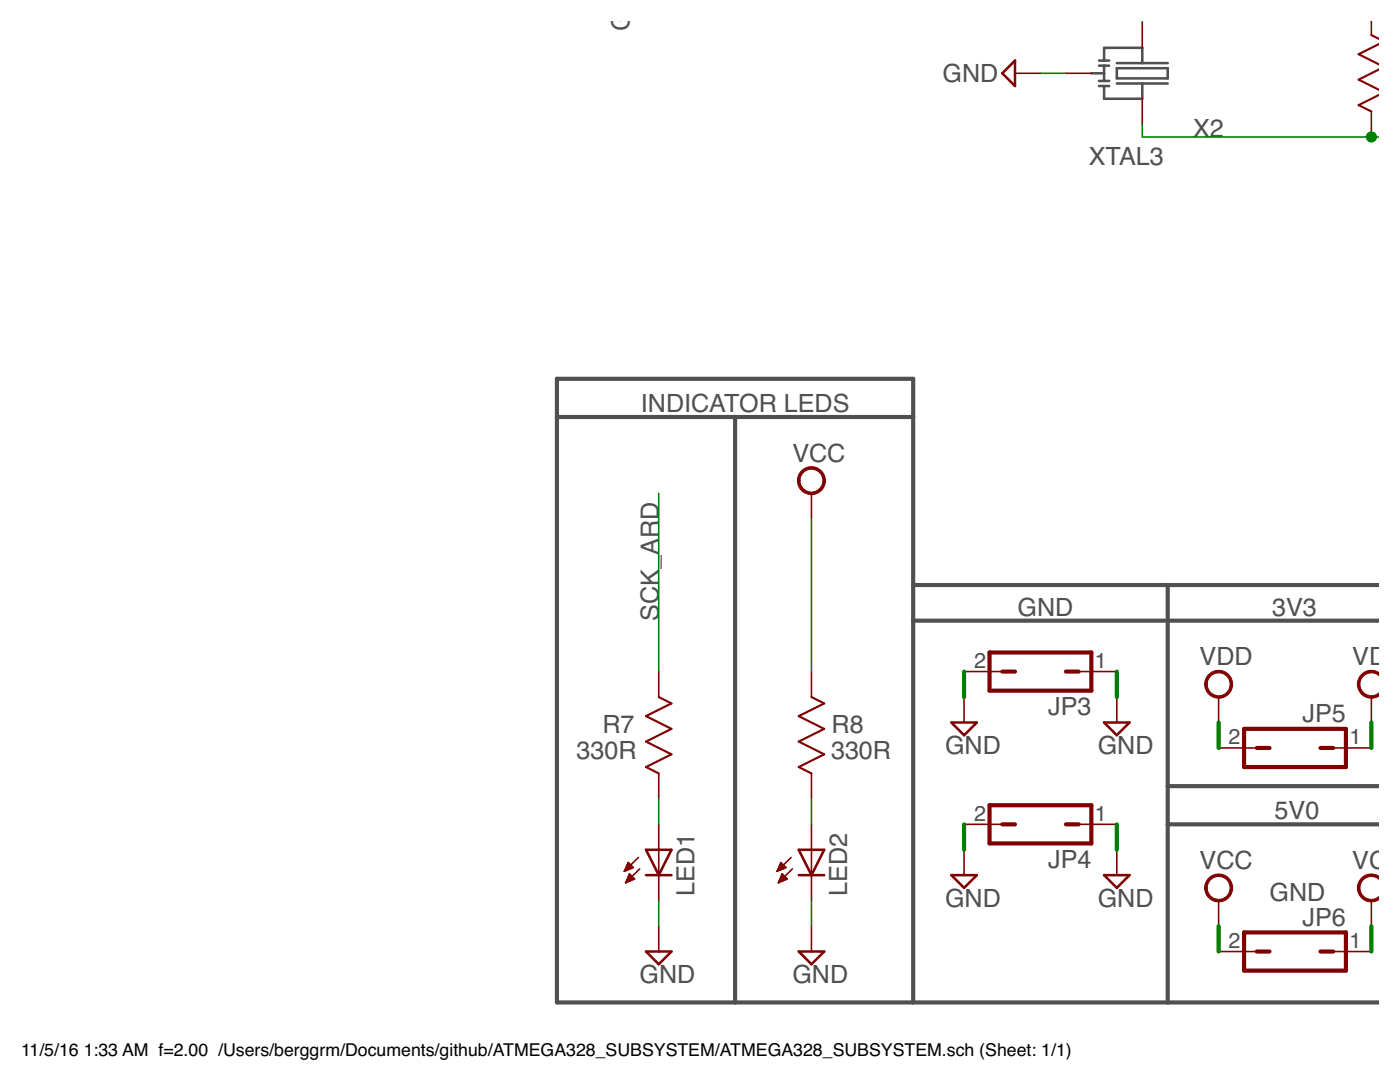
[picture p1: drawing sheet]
<svg xmlns="http://www.w3.org/2000/svg" width="279mm" height="216mm" viewBox="0 0 279 216" stroke-linecap="round" stroke-linejoin="round" font-family="sans-serif">
<path d="M111.1 83.2h71.1M146.7 83.2v116.8M182.2 116.7h93.1M233 116.7v83.3M182.2 123.8h93.1M233 156.9h42.3M233 164.5h42.3M182.2 200v-124.4h-71.1v124.4h164.2" fill="none" stroke="#505050" stroke-width=".83"/>
<path d="M217.8 14.6h2.5M219.3 12.1h2.1M219.3 13.1h2.1M219.3 16.2h2.1M219.3 17.2h2.1M220.3 12.1v-2.6h7.7v3.1M220.3 13.1v3.1M222.9 12.6h10.1M222.9 13.6h10.1v2h-10.1zM222.9 16.7h10.1M228 16.7v3h-7.7v-2.5" fill="none" stroke="#505050" stroke-width=".51"/>
<g fill="none" stroke="#800000" stroke-width=".32">
<path d="M202.6 14.6h5M212.7 14.6h5.1M228 4.5v5M228 19.7v5.1M273.7 4.1v2.9M273.7 22.2v5.1M161.9 98.4v5.1M131.5 134v5.1M161.9 134v5.1M192.4 134h7.6M192.4 139.1v5.1M215.3 134h7.6"/>
<path d="M222.9 139.1v5.1M243.2 139.1v5.1M273.7 139.1v5.1M131.5 154.3v5.1M161.9 154.3v5.1M243.2 149.2h7.6M266.1 149.2h7.6M124.6 173.8h.1M124.7 173.6h.6M124.8 173.3h1.1M124.9 176h.3M125 173h1.3"/>
<path d="M125 175.8h.8M125.1 172.8h.9M125.1 175.5h1.3M125.2 172.5h.6M125.3 175.2h1.1M125.3 172.2h.2M125.4 172.1l1 1-1.8 .8zM125.4 174.9h.8M125.5 174.7h.4M125.6 174.4h.1M125.6 174.4l-.7 1.7M125.6 174.4l1 1-1.7 .7"/>
<path d="M127.4 171.1l-2.8 2.8M127.7 173.4l-2.8 2.7M131.5 164.5v15.2M155.1 173.8h.1M155.2 173.6h.6M155.3 173.3h1.1M155.4 176h.2M155.4 173h1.4M155.5 175.8h.8M155.6 172.8h.9M155.6 175.5h1.3M155.7 172.5h.5"/>
<path d="M155.7 175.2h1.2M155.8 172.2h.2M155.9 174.9h.8M155.9 172.1l1 1-1.8 .8zM156 174.7h.4M156.1 174.4h.1M156.1 174.4l-.8 1.7M156.1 174.4l1 1-1.8 .7M157.9 171.1l-2.8 2.8M158.1 173.4l-2.8 2.7M161.9 164.5v15.2M192.4 164.5h7.6"/>
<path d="M192.4 169.6v5M215.3 164.5h7.6M222.9 169.6v5M243.2 179.7v5.1M273.7 179.7v5.1M131.5 184.8v5.1M161.9 184.8v5.1M243.2 189.9h7.6M266.1 189.9h7.6"/>
</g>
<path d="M273.7 7l1.6 .8M275.3 8.8l-4.2 2 4.2 2.1M275.3 13.8l-4.2 2.1 4.2 2.1M275.3 18.9l-4.2 2.1 2.6 1.2M131.5 139.1l2.5 1.3-5.1 2.5 5.1 2.5-5.1 2.6 5.1 2.5-5.1 2.6 2.6 1.2M161.9 139.1l2.6 1.3-5.1 2.5 5.1 2.5-5.1 2.6 5.1 2.5-5.1 2.6 2.5 1.2" fill="none" stroke="#800000" stroke-width=".42"/>
<path d="M197.5 130.2h20.3v7.6h-20.3zM200 134h2.6M212.7 134h2.6M248.3 145.4h20.3v7.7h-20.3zM250.8 149.2h2.6M263.5 149.2h2.6M197.5 160.7h20.3v7.6h-20.3zM200 164.5h2.6M212.7 164.5h2.6M248.3 186.1h20.3v7.6h-20.3zM250.8 189.9h2.6M263.5 189.9h2.6" fill="none" stroke="#800000" stroke-width=".83"/>
<path d="M202.6 12.1v5.1l-2.6-2.6zM189.9 144.2h5l-2.5 2.5zM220.3 144.2h5.1l-2.5 2.5zM128.9 174.6h5.1M128.9 169.6h5.1l-2.5 5zM159.4 174.6h5.1M159.4 169.6h5.1l-2.6 5zM189.9 174.6h5l-2.5 2.6zM220.3 174.6h5.1l-2.5 2.6zM128.9 189.9h5.1l-2.5 2.5zM159.4 189.9h5.1l-2.6 2.5z" fill="none" stroke="#800000" stroke-width=".51"/>
<g fill="#800000" stroke="#800000" stroke-width=".2">
<path d="M241.1 134.7a2.79 2.79 0 0 1 4.5 .4 2.79 2.79 0 0 1-1.6 4.1 2.79 2.79 0 0 1-3.6-2.7h.5a2.29 2.29 0 0 1 3.3-2.1 2.29 2.29 0 0 1 .4 3.9 2.29 2.29 0 0 1-3.6-1.4l-.1-.4h-.5a2.86 2.86 0 0 1 .7-1.8z" fill-rule="evenodd"/>
<path d="M271.6 134.7a2.77 2.77 0 0 1 3.6-.5v4.7a2.8 2.8 0 0 1-4.3-2.4h.5a2.28 2.28 0 0 1 1.4-2.1 2.28 2.28 0 0 1 2.5 .5v2.6a.77 .77 0 0 1-.7 1.1 2.29 2.29 0 0 1-3.2-2.1h-.5a2.86 2.86 0 0 1 .7-1.8z" fill-rule="evenodd"/>
<path d="M241.1 175.3a2.79 2.79 0 0 1 4.5 .4 2.79 2.79 0 0 1-1.6 4.2 2.79 2.79 0 0 1-3.6-2.7h.5a2.29 2.29 0 0 1 3.3-2.1 2.29 2.29 0 0 1 .4 3.9 2.29 2.29 0 0 1-3.6-1.4l-.1-.4h-.5a2.86 2.86 0 0 1 .7-1.9z" fill-rule="evenodd"/>
<path d="M271.6 175.3a2.81 2.81 0 0 1 3.6-.5v4.7a2.8 2.8 0 0 1-4.3-2.3h.5a2.28 2.28 0 0 1 1.4-2.1 2.28 2.28 0 0 1 2.5 .4v2.7a.78 .78 0 0 1-.7 1.1 2.29 2.29 0 0 1-3.2-2.1h-.5a2.86 2.86 0 0 1 .7-1.9z" fill-rule="evenodd"/>
<path d="M159.8 94.1a2.79 2.79 0 0 1 4.5 .3 2.79 2.79 0 0 1-1.6 4.2 2.79 2.79 0 0 1-3.5-2.7h.5a2.29 2.29 0 0 1 3.3-1.9 2.29 2.29 0 0 1 .2 3.9 2.29 2.29 0 0 1-3.5-1.6v-.4h-.5a2.8 2.8 0 0 1 .6-1.8z" fill-rule="evenodd"/>
</g>
<path d="M192.4 134v5.1M222.9 134v5.1M243.2 144.2v5M273.7 144.2v5M192.4 164.5v5.1M222.9 164.5v5.1M243.2 184.8v5.1M273.7 184.8v5.1" fill="none" stroke="#008000" stroke-width=".83"/>
<path d="M207.6 14.6h5.1M228 4.1v.4M228 24.8v2.5h47.3M131.5 98.4v35.6M161.9 103.5v30.5M131.5 159.4v5.1M161.9 159.4v5.1M131.5 179.7v5.1M161.9 179.7v5.1" fill="none" stroke="#008000" stroke-width=".32"/>
<circle cx="273.7" cy="27.3" r="1.02" fill="#008000" stroke="#008000" stroke-width=".2"/>
<g font-size="5" fill="#505050">
<text x="125.6" y="6.2" transform="rotate(-90 125.6 6.2)">GN</text>
<text x="188.1" y="16.4">GND</text>
<text x="238.1" y="27.3">X2</text>
<text x="217.3" y="32.9">XTAL3</text>
<text x="127.9" y="82.2">INDICATOR LEDS</text>
<text x="158.1" y="92.1">VCC</text>
<text x="131.5" y="123.8" transform="rotate(-90 131.5 123.8)">SCK_ARD</text>
<text x="203.1" y="122.8">GND</text>
<text x="253.9" y="122.8">3V3</text>
<text x="239.4" y="132.7">VDD</text>
<text x="269.9" y="132.7">VDD</text>
<text x="209.2" y="142.6">JP3</text>
<text x="120.2" y="146.2">R7</text>
<text x="165.9" y="146.2">R8</text>
<text x="260" y="144.2">JP5</text>
<text x="115.1" y="151.5">330R</text>
<text x="165.8" y="151.5">330R</text>
<text x="188.6" y="150.5">GND</text>
<text x="219.1" y="150.5">GND</text>
<text x="254.4" y="163.5">5V0</text>
<text x="209.2" y="173.1">JP4</text>
<text x="239.4" y="173.4">VCC</text>
<text x="269.9" y="173.4">VCC</text>
<text x="138.6" y="178.7" transform="rotate(-90 138.6 178.7)">LED1</text>
<text x="169" y="178.7" transform="rotate(-90 169 178.7)">LED2</text>
<text x="253.4" y="179.7">GND</text>
<text x="188.6" y="181">GND</text>
<text x="219.1" y="181">GND</text>
<text x="260" y="184.8">JP6</text>
<text x="127.6" y="196.2">GND</text>
<text x="158.1" y="196.2">GND</text>
</g>
<g font-size="4.3" fill="#505050">
<text x="194.4" y="133.3">2</text>
<text x="218.5" y="133.3">1</text>
<text x="245.2" y="148.5">2</text>
<text x="269.3" y="148.5">1</text>
<text x="194.4" y="163.8">2</text>
<text x="218.5" y="163.8">1</text>
<text x="245.2" y="189.2">2</text>
<text x="269.3" y="189.2">1</text>
</g>
<g font-size="3.5">
<text x="4.2" y="210.7">11/5/16</text>
<text x="16.7" y="210.7">1:33 AM f=2.00 /Users/berggrm/Documents/github/ATMEGA328_SUBSYSTEM/ATMEGA328_SUBSYSTEM.sch (Sheet: 1/1)</text>
</g>
</svg>
